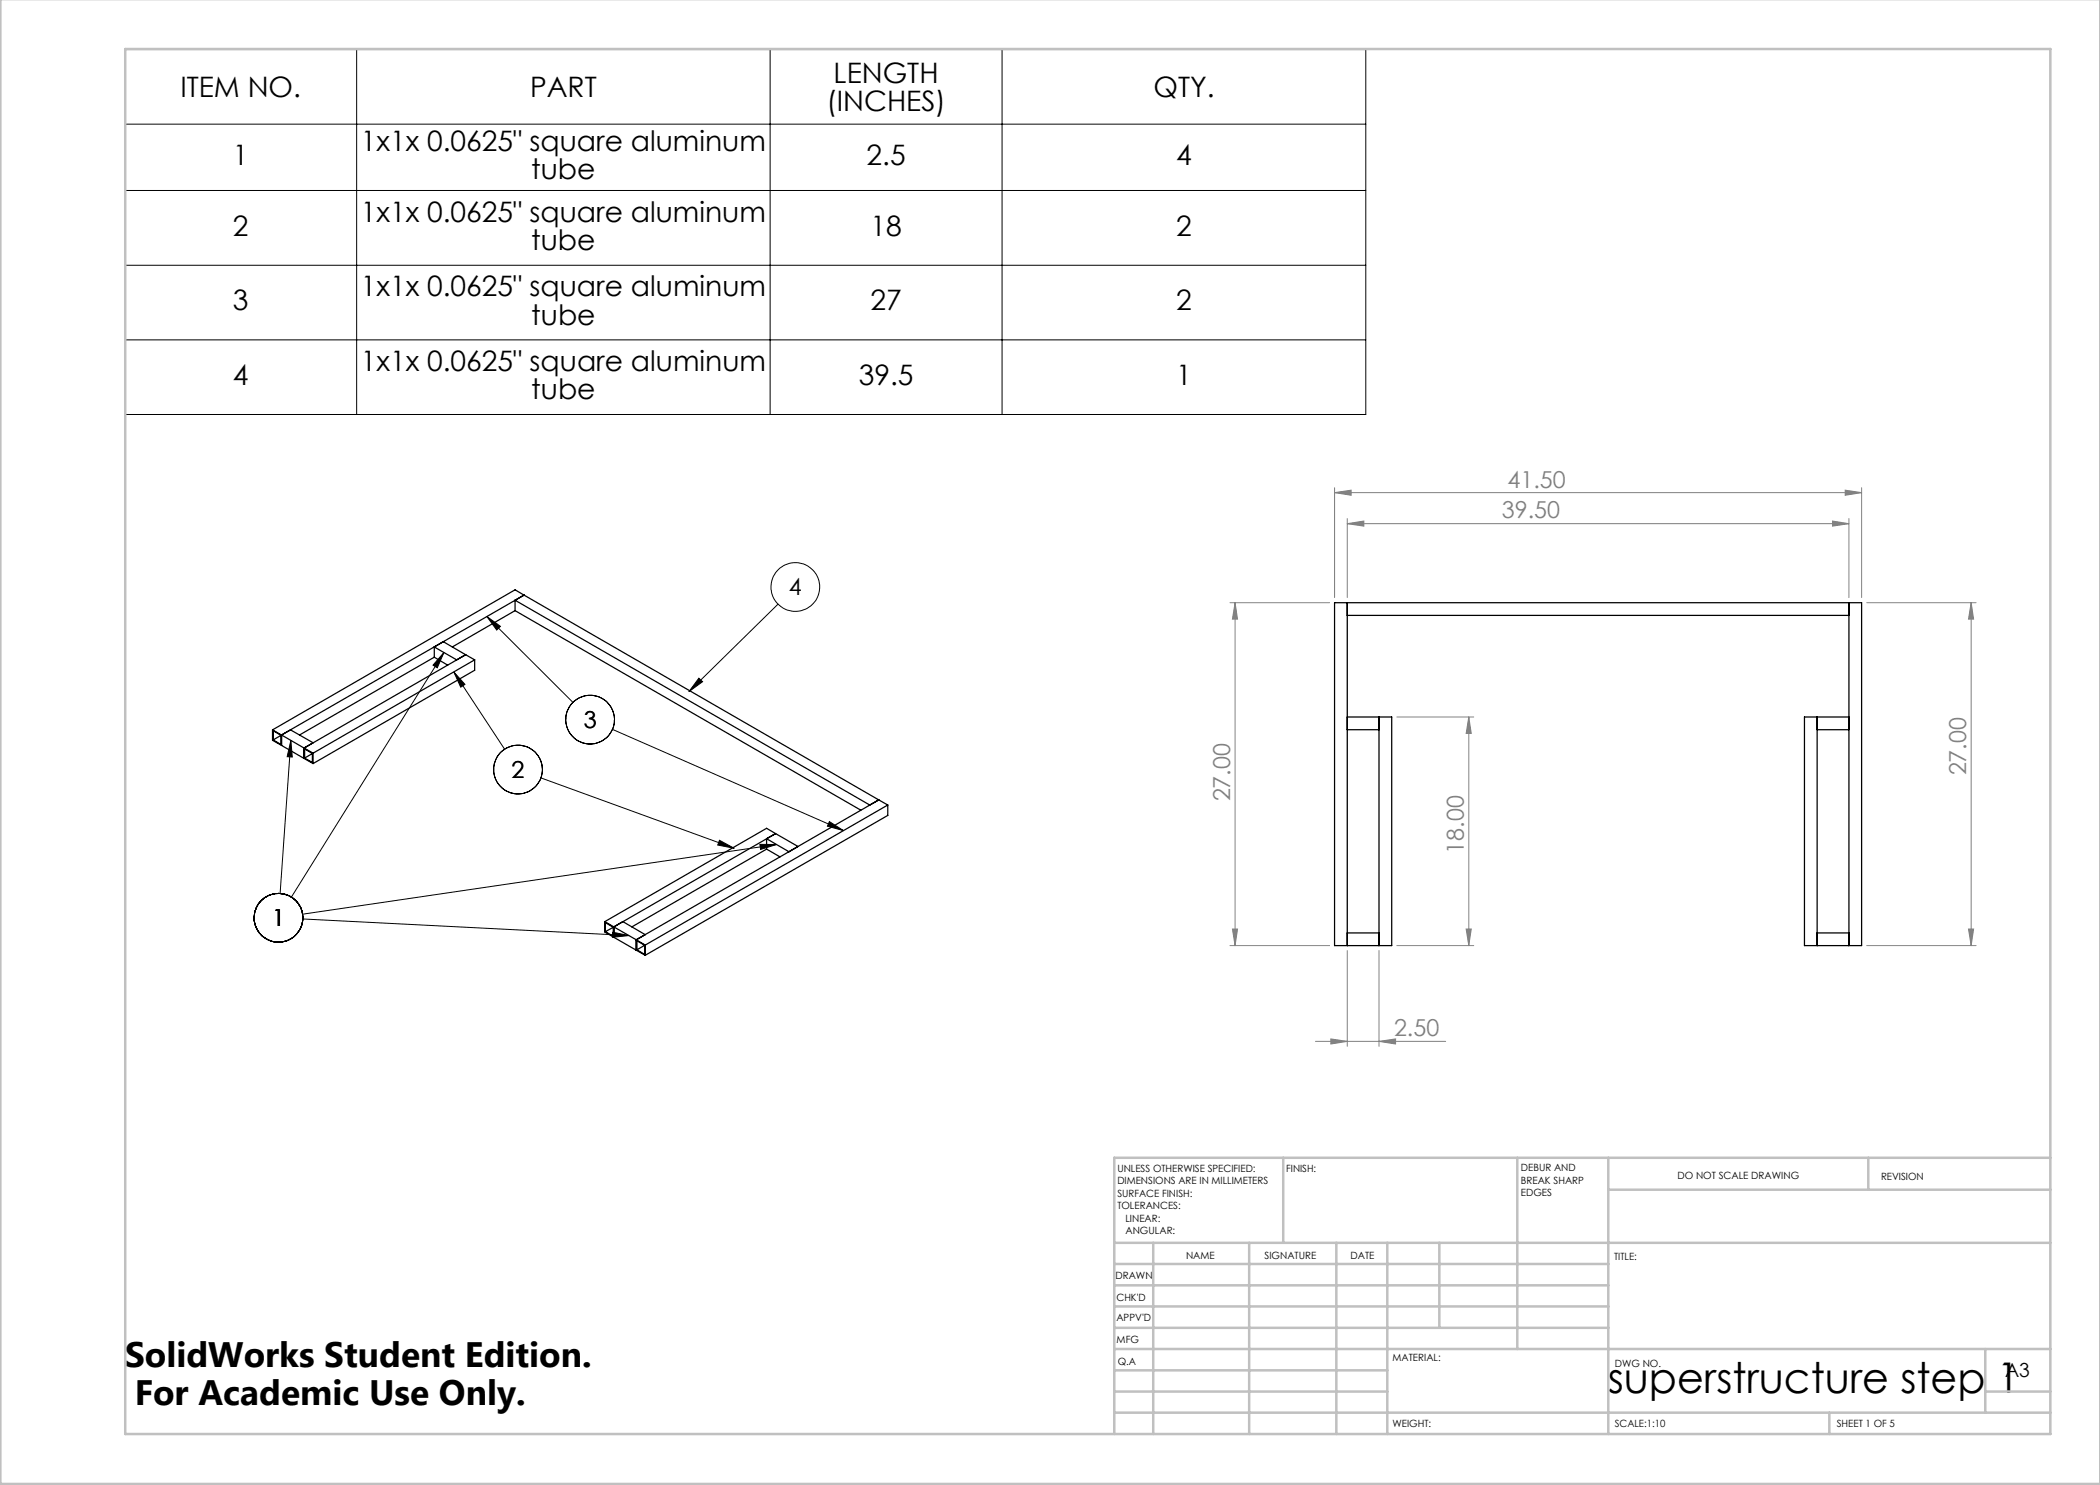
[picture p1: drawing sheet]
<svg xmlns="http://www.w3.org/2000/svg" width="420mm" height="297mm" viewBox="0 0 420 297" stroke-linecap="round" stroke-linejoin="round" font-family="sans-serif">
<g fill="none" stroke="#000" stroke-width=".2">
<path d="M24.9 9.9h248.3v73h-248.3zM71.3 9.9v73M154 9.9v73M200.4 9.9v73M24.9 24.8h248.3M24.9 38.1h248.3M24.9 53.1h248.3M24.9 68h248.3M88.8 130.5l-1.3 3.1-.9-.6zM88.8 130.5l-30.5 48.9M90.8 134.4l2.2 2.5-.9 .5zM90.8 134.4l10.1 15.5"/>
<path d="M97.4 123.3l2.7 2-.8 .7zM97.4 123.3l17.2 17.2M139.8 135.6l.7 .7-2.7 2zM155.6 120.8l-17.8 17.5M58.2 148.1l-2.2 30.6M58.2 148.1l.3 3.3-1.1-.1zM108.2 155.6l38.6 14M122.5 145.9l46.2 20.2M143.9 168.1l2.9 1.5-3.3-.6zM152 168.9h3.3l-3.2 1zM155.3 168.9l-94.8 13.9M165.9 164.3l2.8 1.8-3.2-.9z"/>
<path d="M60.6 183.8l65.2 3.3M122.5 186.4l3.3 .7-3.3 .4z"/>
<circle cx="159.1" cy="117.4" r="4.9"/>
<circle cx="103.6" cy="153.9" r="4.9"/>
<circle cx="118" cy="143.9" r="4.9"/>
<circle cx="55.7" cy="183.6" r="4.9"/>
</g>
<g fill="none" stroke="#808080" stroke-width=".2">
<path d="M266.9 98.5l3.3-.5v1.1zM266.9 97.5v22M266.9 98.5h105.4M369 98l3.3 .5-3.3 .6zM372.3 97.5v22M269.5 104.7l3.3-.5v1zM269.5 103.7v15.8M269.5 104.7h100.3M366.5 104.2l3.3 .5-3.3 .5zM369.8 103.7v15.8M246 120.5h19.9M247 120.5v68.6"/>
<path d="M247 120.5l.5 3.3h-1zM373.3 120.5h21.9M394.2 120.5l.5 3.3h-1zM394.2 120.5v68.6M279.4 143.4h15.3M293.8 143.4l.5 3.3h-1.1zM293.8 143.4v45.7M246 189.1h19.9M246.5 185.8h1l-.5 3.3zM269.5 190.1v19.2M275.8 190.1v19.2M279.4 189.1h15.3"/>
<path d="M293.2 185.8h1.1l-.5 3.3zM373.3 189.1h21.9M393.7 185.8h1l-.5 3.3zM263.1 208.3h26M266.2 207.8l3.3 .5-3.3 .5zM275.8 208.3l3.3-.5v1z"/>
</g>
<g fill="none" stroke="#c0c0c0" stroke-width=".5">
<path d="M.1 -.1v296.9h419.9M25 9.8h385.1v277h-385.1zM256.6 231.6v17M303.5 231.6v38.2M321.7 231.6v55.2M321.7 237.9h88.4M373.7 231.6v6.3M410.1 231.6h-187.3v55.2M222.8 248.6h187.3M222.8 257.1h98.9M222.8 252.8h98.9M230.6 248.6v38.2"/>
<path d="M249.8 248.6v38.2M267.3 248.6v38.2M277.5 248.6v38.2M287.9 248.6v17M222.8 265.6h98.9M222.8 261.3h98.9M222.8 278.3h54.7M222.8 274.1h54.7M222.8 269.8h187.3M397.1 278.3h13M397.1 269.8v12.7M222.8 282.5h187.3"/>
<path d="M365.9 282.5v4.3"/>
</g>
<path d="M58.2 148.1l.3 3.3-1.1-.1zM122.5 186.4l3.3 .7-3.3 .4zM88.8 130.5l-1.3 3.1-.9-.6zM152 168.9h3.3l-3.2 1zM97.4 123.3l2.7 2-.8 .7zM165.9 164.3l2.8 1.8-3.2-.9zM139.8 135.6l.7 .7-2.7 2zM90.8 134.4l2.2 2.5-.9 .5zM143.9 168.1l2.9 1.5-3.3-.6z" fill="#000"/>
<g fill="#808080">
<path d="M266.2 207.8l3.3 .5-3.3 .5zM275.8 208.3l3.3-.5v1z"/>
<path d="M266.9 98.5l3.3-.5v1.1zM369 98l3.3 .5-3.3 .6z"/>
<path d="M366.5 104.2l3.3 .5-3.3 .5zM269.5 104.7l3.3-.5v1z"/>
<path d="M394.2 120.5l.5 3.3h-1zM393.7 185.8h1l-.5 3.3z"/>
<path d="M247 120.5l.5 3.3h-1zM246.5 185.8h1l-.5 3.3z"/>
<path d="M293.8 143.4l.5 3.3h-1.1zM293.2 185.8h1.1l-.5 3.3z"/>
</g>
<g fill="none" stroke="#000" stroke-width=".25">
<path d="M104.8 119l71 41M104.8 119l-1.8 1M104.8 119l-48.5 28M104.8 119l-1.8-1-48.5 28M86.9 129.4l4.4 2.6 1.8-1.1M86.9 131.4l2.6 1.6M86.9 129.4v2M86.9 129.4l1.8-1.1 4.4 2.6M86.9 131.4l-27 15.6M93.1 130.9l-32.3 18.7M93.1 130.9l1.8 1.1M94.9 132l-32.3 18.6"/>
<path d="M94.9 132v2.1l-32.3 18.6M103 120l71 41 1.8-1M103 122.1l69.2 39.9M103 120v2.1M103 122.1l-12.5 7.3M269.5 120.5v68.6M269.5 123.1h100.3M369.8 120.5v68.6M54.5 146l1.8 1M54.5 146v2.1l1.8 1M56.2 147.1l-1.6-.9v1.8M56.2 147.1v1.8l-1.6-.9"/>
<path d="M56.2 147.1l-1.6 .9M56.3 147l1.8-1 4.5 2.6-1.8 1M56.3 149.1l4.5 2.6M56.3 147v2.1M56.3 147l4.5 2.6M60.8 149.6v2.1M60.8 149.6l1.8 1M60.8 151.7l1.8 1M62.5 150.7l-1.6-.9v1.8M62.5 150.7v1.8l-1.6-.9M62.5 150.7l-1.6 .9M62.6 150.6v2.1"/>
<path d="M175.8 160l-48.6 28M175.8 160l1.8 1M269.5 143.4h8.8v45.7h-11.4v-68.6h105.4v68.6h-11.4v-45.7h8.9M269.5 145.9h6.3M275.8 143.4v45.7M363.4 143.4v45.7M363.4 145.9h6.4M153.3 169.8l-26.9 15.6M153.3 169.8l2.7 1.6M153.3 167.7v2.1M155.1 166.7l-32.3 18.7M155.1 166.7l-1.8-1-32.3 18.6"/>
<path d="M155.1 166.7l4.5 2.6-1.8 1.1-4.5-2.7M155.1 166.7l-1.8 1M177.6 161l-48.6 28M177.6 161v2.1l-48.6 28M121 184.3v2.1l1.8 1.1M121 184.3l1.8 1.1M122.7 185.5l-1.6-1v1.8M122.7 185.5v1.8l-1.6-1M122.7 185.5l-1.6 .8M122.8 185.4v2.1M122.8 185.4l1.8-1.1 4.4 2.6-1.8 1.1M122.8 185.4l4.4 2.6"/>
<path d="M122.8 187.5l4.4 2.5M127.2 188v2M127.2 188l1.8 1M127.2 190l1.8 1.1M128.9 189.1l-1.5-.9v1.8M128.9 189.1v1.8l-1.5-.9M128.9 189.1l-1.5 .9M129 189v2.1M269.5 186.6h6.3M363.4 186.6h6.4"/>
</g>
<text font-size="8.5" x="321.6" y="278.5">superstructure step 1</text>
<g font-size="7.1">
<text x="25" y="273.3">SolidWorks Student Edition.</text>
<text x="26.9" y="281">For Academic Use Only.</text>
</g>
<g font-size="5.6">
<text x="166.7" y="16.6">LENGTH</text>
<text x="36.1" y="19.5">ITEM NO.</text>
<text x="106" y="19.5">PART</text>
<text x="165.3" y="22.3">(INCHES)</text>
<text x="230.7" y="19.5">QTY.</text>
<text x="46.6" y="33.1">1</text>
<text x="72.2" y="30.2">1x1x 0.0625&quot; square aluminum</text>
<text x="106.3" y="35.9">tube</text>
<text x="173.3" y="33.1">2.5</text>
<text x="235.2" y="33.1">4</text>
<text x="46.6" y="47.2">2</text>
<text x="72.2" y="44.3">1x1x 0.0625&quot; square aluminum</text>
<text x="174.1" y="47.2">18</text>
<text x="235.2" y="47.2">2</text>
<text x="106.3" y="50">tube</text>
<text x="72.2" y="59.3">1x1x 0.0625&quot; square aluminum</text>
<text x="46.6" y="62.1">3</text>
<text x="106.3" y="64.9">tube</text>
<text x="174.1" y="62.1">27</text>
<text x="235.2" y="62.1">2</text>
<text x="46.6" y="77">4</text>
<text x="72.2" y="74.2">1x1x 0.0625&quot; square aluminum</text>
<text x="171.8" y="77">39.5</text>
<text x="235.3" y="77">1</text>
<text x="106.3" y="79.8">tube</text>
</g>
<g font-size="4.7" fill="#808080">
<text x="301.5" y="97.5">41.50</text>
<text x="300.4" y="103.7">39.50</text>
<text x="393.2" y="155.1" transform="rotate(-90 393.2 155.1)">27.00</text>
<text x="246" y="160.3" transform="rotate(-90 246 160.3)">27.00</text>
<text x="292.7" y="170.7" transform="rotate(-90 292.7 170.7)">18.00</text>
<text x="278.8" y="207.3">2.50</text>
</g>
<g font-size="4.7">
<text x="157.8" y="119.1">4</text>
<text x="116.7" y="145.6">3</text>
<text x="102.3" y="155.6">2</text>
<text x="54.4" y="185.2">1</text>
</g>
<text font-size="3.9" x="401" y="275.4">A3</text>
<g font-size="2">
<text x="223.5" y="234.4">UNLESS OTHERWISE SPECIFIED:</text>
<text x="223.5" y="236.9">DIMENSIONS ARE IN MILLIMETERS</text>
<text x="223.5" y="239.4">SURFACE FINISH:</text>
<text x="257.2" y="234.4">FINISH:</text>
<text x="304.2" y="234.3">DEBUR AND</text>
<text x="304.2" y="236.8">BREAK SHARP</text>
<text x="304.2" y="239.3">EDGES</text>
<text x="335.5" y="235.8">DO NOT SCALE DRAWING</text>
<text x="376.2" y="236">REVISION</text>
<text x="223.5" y="241.9">TOLERANCES:</text>
<text x="225.1" y="244.4">LINEAR:</text>
<text x="225.1" y="246.9">ANGULAR:</text>
<text x="237.2" y="251.8">NAME</text>
<text x="252.9" y="251.7">SIGNATURE</text>
<text x="270.1" y="251.7">DATE</text>
<text x="223.1" y="255.9">DRAWN</text>
<text x="322.8" y="252">TITLE:</text>
<text x="223.3" y="260.1">CHK'D</text>
<text x="223.3" y="264.2">APPV'D</text>
<text x="223.3" y="268.6">MFG</text>
<text x="223.5" y="272.9">Q.A</text>
<text x="278.5" y="272.3">MATERIAL:</text>
<text x="323" y="273.4">DWG NO.</text>
<text x="278.5" y="285.3">WEIGHT:</text>
<text x="323" y="285.4">SCALE:1:10</text>
<text x="367.4" y="285.4">SHEET 1 OF 5</text>
</g>
</svg>
